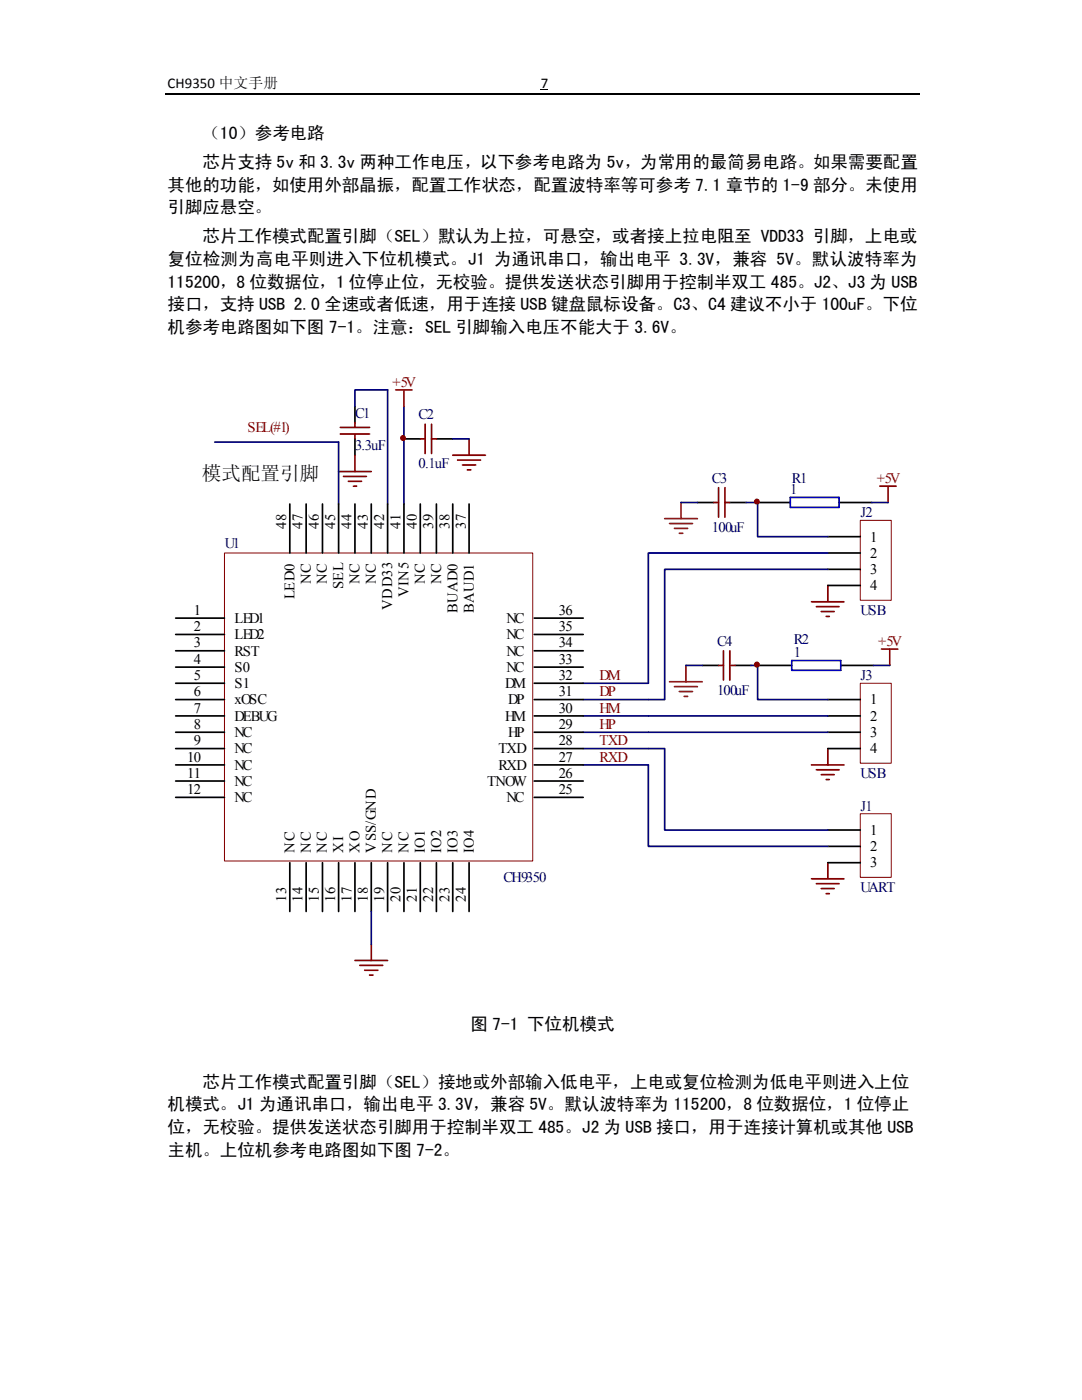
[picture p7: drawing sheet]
<svg xmlns="http://www.w3.org/2000/svg" width="216mm" height="279mm" viewBox="0 0 216 279" stroke-linecap="round" stroke-linejoin="round" font-family="sans-serif">
<path d="M107.9 17.8h1.4v.2h-1.4z" fill="#000"/>
<path d="M32.9 18.8h150.7" fill="none" stroke="#000" stroke-width=".25"/>
<path d="M33.4 74.6h149.3v120h-149.3z" fill-rule="evenodd" fill="#fff"/>
<g fill="none" stroke="#800000" stroke-width=".34">
<path d="M67.6 94.1h6.5M67.9 85.3h5.8M67.9 86.6h5.8M68.5 95.1h4.6M69.5 96.1h2.6M70.5 97h.7M70.8 84.3v1M70.8 86.6v1M70.8 90.8v3.3M83.9 87.6h.9M84.8 84.7v5.8M86.1 87.6h1"/>
<path d="M86.1 84.7v5.8M90.3 90.8h6.6M91.3 91.8h4.6M92.3 92.8h2.6M93.3 93.8h.6M93.6 87.6v3.2M143.4 132.8h1M144.4 129.9v5.8M145.6 132.8h1M145.6 129.9v5.8M161.9 152.7h6.5M162.9 153.6h4.5"/>
<path d="M163.9 154.6h2.6M164.8 155.6h.7M165.2 149.4v3.3M161.9 175.4h6.5M162.9 176.4h4.5M163.9 177.3h2.6M164.8 178.4h.7M165.2 172.2v3.2M70.8 191.7h6.5M71.8 192.7h4.6M72.8 193.6h2.6M73.7 194.6h.7"/>
<path d="M74.1 188.4v3.3"/>
</g>
<path d="M70.8 81.1v3.2M70.8 87.6v3.2M80.6 87.6h3.3M87.1 87.6h3.2M140.1 132.8h3.3M146.6 132.8h3.3" fill="none" stroke="#000" stroke-width=".34"/>
<path d="M133.6 136.1h6.5M134.6 137h4.5M135.6 138h2.6M136.5 139h.7M136.9 132.8v3.3" fill="none" stroke="#781915" stroke-width=".34"/>
<path d="M67.6 88.2v12.4M70.8 81.1v-3.3h6.5v22.8M80.6 81.1v19.5M116.4 139.6h13M116.4 136.4h13M116.4 149.4h13M116.4 146.1h13M116.4 142.9h13M116.4 152.7h13" fill="none" stroke="#000080" stroke-width=".34"/>
<path d="M79 77.8h3.2M80.6 77.8v3.3" fill="none" stroke="#bf0000" stroke-width=".34"/>
<path d="M44.8 110.4h61.5v61.4h-61.5z" fill-rule="evenodd" fill="#fff" stroke="#800000" stroke-width=".2"/>
<g fill="none" stroke="#000" stroke-width=".34">
<path d="M57.8 100.6v9.8M61.1 100.6v9.8M64.3 100.6v9.8M67.6 100.6v9.8M70.8 100.6v9.8M74.1 100.6v9.8M77.3 100.6v9.8M80.6 100.6v9.8M83.9 100.6v9.8M87.1 100.6v9.8M90.3 100.6v9.8M93.6 100.6v9.8"/>
<path d="M35.1 123.4h9.7M35.1 126.6h9.7M35.1 129.9h9.7M35.1 133.1h9.7M35.1 139.6h9.7M35.1 136.4h9.7M106.6 123.4h9.8M106.6 126.6h9.8M106.6 129.9h9.8M106.6 133.1h9.8M106.6 139.6h9.8M106.6 136.4h9.8"/>
<path d="M35.1 142.9h9.7M35.1 155.9h9.7M35.1 152.7h9.7M35.1 149.4h9.7M35.1 146.1h9.7M35.1 159.1h9.7M106.6 142.9h9.8M106.6 155.9h9.8M106.6 152.7h9.8M106.6 149.4h9.8M106.6 146.1h9.8M106.6 159.1h9.8"/>
<path d="M57.8 172.2v9.7M61.1 172.2v9.7M64.3 172.2v9.7M67.6 172.2v9.7M70.8 172.2v9.7M74.1 172.2v9.7M77.3 172.2v9.7M80.6 172.2v9.7M83.9 172.2v9.7M87.1 172.2v9.7M90.3 172.2v9.7M93.6 172.2v9.7"/>
</g>
<path d="M171.7 162.4h6.1v12.7h-6.1z" fill-rule="evenodd" fill="#fff" stroke="#800000" stroke-width=".2"/>
<path d="M165.2 165.7h6.5M165.2 168.9h6.5M165.2 172.2h6.5" fill="none" stroke="#000" stroke-width=".34"/>
<path d="M171.7 136.4h6.1v15.9h-6.1z" fill-rule="evenodd" fill="#fff" stroke="#800000" stroke-width=".2"/>
<path d="M139.1 100.3h3.3M145.6 100.3h3.3M165.2 139.6h6.5M165.2 142.9h6.5M165.2 146.1h6.5M165.2 149.4h6.5" fill="none" stroke="#000" stroke-width=".34"/>
<path d="M90.3 87.6h3.3M136.9 132.8h3.2M129.4 146.1h35.8M129.4 142.9h35.8M74.1 181.9v6.5" fill="none" stroke="#000080" stroke-width=".34"/>
<path d="M143.4 97.3v5.9M144.7 97.3v5.9M142.4 100.3h1M144.7 100.3h.9M165.2 116.8v3.3M161.9 120.1h6.5M162.9 121.1h4.5M163.9 122h2.6M164.8 123h.7" fill="none" stroke="#800000" stroke-width=".34"/>
<path d="M132.6 103.5h6.5M133.6 104.5h4.6M134.6 105.5h2.6M135.6 106.4h.6M135.9 100.3v3.2" fill="none" stroke="#781915" stroke-width=".34"/>
<path d="M171.7 103.8h6.1v16h-6.1z" fill-rule="evenodd" fill="#fff" stroke="#800000" stroke-width=".2"/>
<path d="M151.2 100.3h6.5M165.2 107.1h6.5M165.2 110.4h6.5M165.2 113.6h6.5M165.2 116.8h6.5M167.4 100.3h6.5M151.5 132.8h6.5M167.8 132.8h6.5" fill="none" stroke="#000" stroke-width=".34"/>
<path d="M42.8 88.2h24.8M135.9 100.3h3.2M148.9 100.3h2.3v6.8h14M165.2 110.4h-35.8v26M165.2 113.6h-32.6v26h-3.2M173.9 100.3h3.3M149.9 132.8h1.6M151.2 132.8v6.8h14M174.3 132.8h3.2M129.4 152.7v16.2h35.8M129.4 149.4h3.2v16.3h32.6" fill="none" stroke="#000080" stroke-width=".34"/>
<path d="M175.6 97h3.2M177.2 97v3.3M175.9 129.5h3.3M177.5 129.5v3.3" fill="none" stroke="#bf0000" stroke-width=".34"/>
<path d="M157.7 99.3h9.7v2h-9.7zM158 131.8h9.8v2h-9.8z" fill="none" stroke="#0000bf" stroke-width=".34"/>
<path d="M38.6 90.8h26.7v7.2h-26.7z" fill-rule="evenodd" fill="#fff" stroke="#fff" stroke-width=".2"/>
<g fill="#800000" stroke="#800000" stroke-width=".2">
<circle cx="80.4" cy="87.4" r=".49"/>
<circle cx="151" cy="132.6" r=".5"/>
<circle cx="151" cy="100.1" r=".49"/>
</g>
<text font-size="3.9" x="40.3" y="95.8">模式配置引脚</text>
<g font-size="3.5">
<text x="40.4" y="27.8">（10）参考电路</text>
<text x="40.4" y="33.5">芯片支持 5v 和 3.3v 两种工作电压，以下参考电路为 5v，为常用的最简易电路。如果需要配置</text>
<text x="33.4" y="38.1">其他的功能，如使用外部晶振，配置工作状态，配置波特率等可参考 7.1 章节的 1-9 部分。未使用</text>
<text x="33.4" y="42.6">引脚应悬空。</text>
<text x="33.4" y="52.9">复位检测为高电平则进入下位机模式。J1 为通讯串口，输出电平 3.3V，兼容 5V。默认波特率为</text>
<text x="40.4" y="48.4">芯片工作模式配置引脚（SEL）默认为上拉，可悬空，或者接上拉电阻至 VDD33 引脚，上电或</text>
<text x="33.4" y="57.4">115200，8 位数据位，1 位停止位，无校验。提供发送状态引脚用于控制半双工 485。J2、J3 为 USB</text>
<text x="33.4" y="61.9">接口，支持 USB 2.0 全速或者低速，用于连接 USB 键盘鼠标设备。C3、C4 建议不小于 100uF。下位</text>
<text x="33.4" y="66.5">机参考电路图如下图 7-1。注意：SEL 引脚输入电压不能大于 3.6V。</text>
<text x="93.9" y="205.5">图 7-1 下位机模式</text>
<text x="33.4" y="221.6">机模式。J1 为通讯串口，输出电平 3.3V，兼容 5V。默认波特率为 115200，8 位数据位，1 位停止</text>
<text x="40.4" y="217.1">芯片工作模式配置引脚（SEL）接地或外部输入低电平，上电或复位检测为低电平则进入上位</text>
<text x="33.4" y="226.1">位，无校验。提供发送状态引脚用于控制半双工 485。J2 为 USB 接口，用于连接计算机或其他 USB</text>
<text x="33.4" y="230.6">主机。上位机参考电路图如下图 7-2。</text>
</g>
<g font-size="3">
<text x="33.4" y="17.5">CH9350 中文手册</text>
<text x="107.9" y="17.5">7</text>
</g>
<g font-size="2.9" fill="#bf0000">
<text x="78.3" y="77.2">+5V</text>
<text x="175" y="96.4">+5V</text>
<text x="175.3" y="128.9">+5V</text>
</g>
<g font-size="2.9" fill="#000080">
<text x="70.9" y="83.4">C1</text>
<text x="83.5" y="83.7">C2</text>
<text x="70.9" y="89.8">3.3uF</text>
<text x="83.5" y="93.4">0.1uF</text>
<text x="142.1" y="96.4">C3</text>
<text x="157.7" y="98.6">1</text>
<text x="158" y="96.4">R1</text>
<text x="142.1" y="106.1">100uF</text>
<text x="171.7" y="103.2">J2</text>
<text x="44.8" y="109.4">U1</text>
<text x="171.7" y="122.7">USB</text>
<text x="143.1" y="128.9">C4</text>
<text x="158.4" y="128.6">R2</text>
<text x="158.4" y="131.1">1</text>
<text x="171.7" y="135.7">J3</text>
<text x="143.1" y="138.6">100uF</text>
<text x="171.7" y="155.2">USB</text>
<text x="171.7" y="161.8">J1</text>
<text x="100.5" y="176.1">CH9350</text>
<text x="171.7" y="178">UART</text>
</g>
<g font-size="2.9" fill="#800000">
<text x="49.4" y="86.3">SEL(#1)</text>
<text x="119.6" y="135.7">DM</text>
<text x="119.6" y="139">DP</text>
<text x="119.6" y="142.2">HM</text>
<text x="119.6" y="145.5">HP</text>
<text x="119.6" y="148.7">TXD</text>
<text x="119.6" y="152">RXD</text>
</g>
<g font-size="2.9">
<text x="57.1" y="105.5" transform="rotate(-90 57.1 105.5)">48</text>
<text x="60.4" y="105.5" transform="rotate(-90 60.4 105.5)">47</text>
<text x="63.6" y="105.5" transform="rotate(-90 63.6 105.5)">46</text>
<text x="66.9" y="105.5" transform="rotate(-90 66.9 105.5)">45</text>
<text x="70.1" y="105.5" transform="rotate(-90 70.1 105.5)">44</text>
<text x="73.4" y="105.5" transform="rotate(-90 73.4 105.5)">43</text>
<text x="76.6" y="105.5" transform="rotate(-90 76.6 105.5)">42</text>
<text x="79.9" y="105.5" transform="rotate(-90 79.9 105.5)">41</text>
<text x="83.1" y="105.5" transform="rotate(-90 83.1 105.5)">40</text>
<text x="86.4" y="105.5" transform="rotate(-90 86.4 105.5)">39</text>
<text x="89.7" y="105.5" transform="rotate(-90 89.7 105.5)">38</text>
<text x="92.9" y="105.5" transform="rotate(-90 92.9 105.5)">37</text>
<text x="173.7" y="108.1">1</text>
<text x="173.7" y="111.3">2</text>
<text x="58.8" y="119.5" transform="rotate(-90 58.8 119.5)">LED0</text>
<text x="62" y="116.5" transform="rotate(-90 62 116.5)">NC</text>
<text x="65.2" y="116.5" transform="rotate(-90 65.2 116.5)">NC</text>
<text x="68.5" y="117.5" transform="rotate(-90 68.5 117.5)">SEL</text>
<text x="71.8" y="116.5" transform="rotate(-90 71.8 116.5)">NC</text>
<text x="75" y="116.5" transform="rotate(-90 75 116.5)">NC</text>
<text x="81.5" y="119.2" transform="rotate(-90 81.5 119.2)">VIN5</text>
<text x="84.8" y="116.5" transform="rotate(-90 84.8 116.5)">NC</text>
<text x="88" y="116.5" transform="rotate(-90 88 116.5)">NC</text>
<text x="173.7" y="114.6">3</text>
<text x="173.7" y="117.8">4</text>
<text x="38.7" y="122.7">1</text>
<text x="38.7" y="125.9">2</text>
<text x="46.8" y="124.3">LED1</text>
<text x="78.3" y="121.8" transform="rotate(-90 78.3 121.8)">VDD33</text>
<text x="91.3" y="122.4" transform="rotate(-90 91.3 122.4)">BUAD0</text>
<text x="94.5" y="122.4" transform="rotate(-90 94.5 122.4)">BAUD1</text>
<text x="101.1" y="124.3">NC</text>
<text x="111.5" y="125.9">35</text>
<text x="111.5" y="122.7">36</text>
<text x="38.7" y="129.2">3</text>
<text x="46.8" y="127.6">LED2</text>
<text x="46.8" y="130.9">RST</text>
<text x="101.1" y="130.9">NC</text>
<text x="101.1" y="127.6">NC</text>
<text x="111.5" y="129.2">34</text>
<text x="38.7" y="132.5">4</text>
<text x="38.7" y="135.7">5</text>
<text x="46.8" y="134.1">S0</text>
<text x="46.8" y="137.3">S1</text>
<text x="100.8" y="137.3">DM</text>
<text x="101.1" y="134.1">NC</text>
<text x="111.5" y="132.5">33</text>
<text x="111.5" y="135.7">32</text>
<text x="38.7" y="139">6</text>
<text x="38.7" y="142.2">7</text>
<text x="46.8" y="140.6">xOSC</text>
<text x="46.8" y="143.8">DEBUG</text>
<text x="100.8" y="143.8">HM</text>
<text x="101.4" y="140.6">DP</text>
<text x="111.5" y="139">31</text>
<text x="111.5" y="142.2">30</text>
<text x="173.7" y="140.6">1</text>
<text x="173.7" y="143.8">2</text>
<text x="38.7" y="145.5">8</text>
<text x="38.7" y="148.7">9</text>
<text x="46.8" y="147.1">NC</text>
<text x="101.4" y="147.1">HP</text>
<text x="111.5" y="145.5">29</text>
<text x="111.5" y="148.7">28</text>
<text x="173.7" y="147.1">3</text>
<text x="37.3" y="152">10</text>
<text x="37.3" y="155.2">11</text>
<text x="46.8" y="150.4">NC</text>
<text x="46.8" y="153.6">NC</text>
<text x="99.5" y="153.6">RXD</text>
<text x="99.5" y="150.4">TXD</text>
<text x="111.5" y="155.2">26</text>
<text x="111.5" y="152">27</text>
<text x="173.7" y="150.4">4</text>
<text x="37.3" y="158.5">12</text>
<text x="46.8" y="156.8">NC</text>
<text x="46.8" y="160.1">NC</text>
<text x="97.2" y="156.8">TNOW</text>
<text x="101.1" y="160.1">NC</text>
<text x="111.5" y="158.5">25</text>
<text x="173.7" y="166.6">1</text>
<text x="58.8" y="170.2" transform="rotate(-90 58.8 170.2)">NC</text>
<text x="62" y="170.2" transform="rotate(-90 62 170.2)">NC</text>
<text x="65.2" y="170.2" transform="rotate(-90 65.2 170.2)">NC</text>
<text x="68.5" y="170.2" transform="rotate(-90 68.5 170.2)">XI</text>
<text x="71.8" y="170.2" transform="rotate(-90 71.8 170.2)">XO</text>
<text x="75" y="170.2" transform="rotate(-90 75 170.2)">VSS/GND</text>
<text x="78.3" y="170.2" transform="rotate(-90 78.3 170.2)">NC</text>
<text x="81.5" y="170.2" transform="rotate(-90 81.5 170.2)">NC</text>
<text x="84.8" y="170.2" transform="rotate(-90 84.8 170.2)">IO1</text>
<text x="88" y="170.2" transform="rotate(-90 88 170.2)">IO2</text>
<text x="91.3" y="170.2" transform="rotate(-90 91.3 170.2)">IO3</text>
<text x="94.5" y="170.2" transform="rotate(-90 94.5 170.2)">IO4</text>
<text x="173.7" y="169.9">2</text>
<text x="173.7" y="173.1">3</text>
<text x="57.1" y="180" transform="rotate(-90 57.1 180)">13</text>
<text x="60.4" y="180" transform="rotate(-90 60.4 180)">14</text>
<text x="63.6" y="180" transform="rotate(-90 63.6 180)">15</text>
<text x="66.9" y="180" transform="rotate(-90 66.9 180)">16</text>
<text x="70.1" y="180" transform="rotate(-90 70.1 180)">17</text>
<text x="73.4" y="180" transform="rotate(-90 73.4 180)">18</text>
<text x="76.6" y="180" transform="rotate(-90 76.6 180)">19</text>
<text x="79.9" y="180" transform="rotate(-90 79.9 180)">20</text>
<text x="83.1" y="180" transform="rotate(-90 83.1 180)">21</text>
<text x="86.4" y="180" transform="rotate(-90 86.4 180)">22</text>
<text x="89.7" y="180" transform="rotate(-90 89.7 180)">23</text>
<text x="92.9" y="180" transform="rotate(-90 92.9 180)">24</text>
</g>
</svg>
